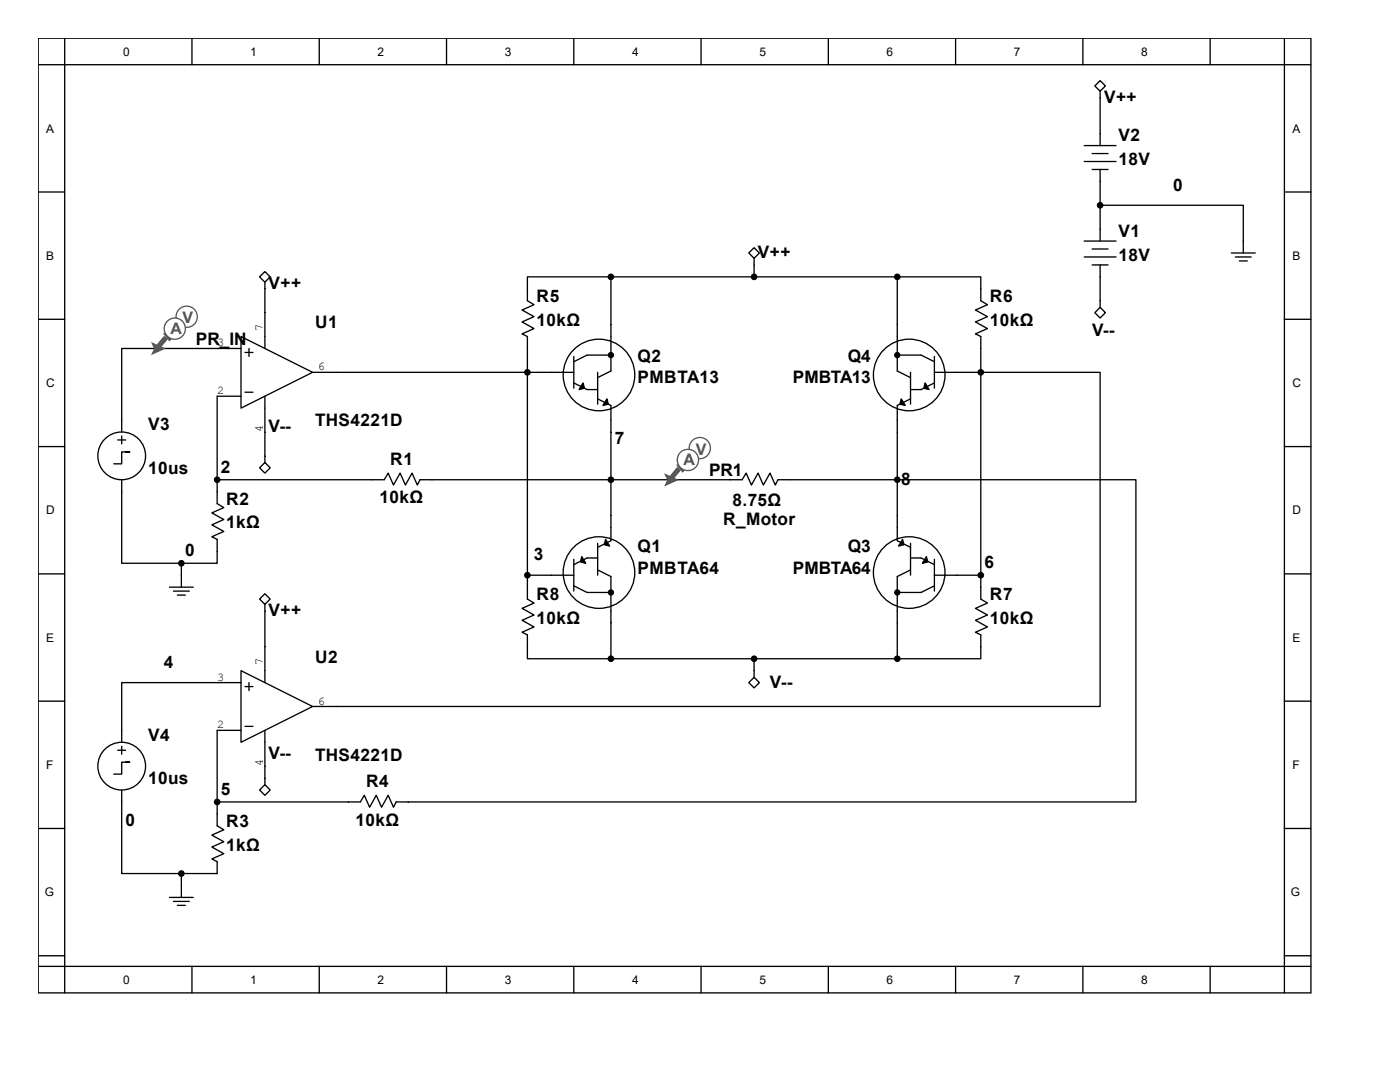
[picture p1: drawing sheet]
<svg xmlns="http://www.w3.org/2000/svg" width="279mm" height="216mm" viewBox="0 0 279 216" stroke-linecap="round" stroke-linejoin="round" font-family="sans-serif">
<g fill="none" stroke="#000" stroke-width=".26">
<path d="M7.6 7.6h254v190.5h-254zM7.6 12.9h254M12.9 7.6v190.5M38.3 7.6v5.3M63.7 7.6v5.3M89.1 7.6v5.3M114.5 7.6v5.3M139.9 7.6v5.3M165.3 7.6v5.3M190.7 7.6v5.3M216.1 7.6v5.3M219.6 16.1l1 1-1 1.1-1.1-1.1z"/>
<path d="M219.6 18.2v10.9M241.5 7.6v5.3M256.3 7.6v190.5M7.6 38.3h5.3M216.4 29.1h6.3M216.4 32.2h6.3M218 30.6h3.1M218 33.8h3.1M219.6 33.8v14.3M256.3 38.3h5.3M51.8 55.2l1.1-1 1 1-1 1.1zM52.9 56.3v13.2"/>
<path d="M121.9 55.2h-16.6v4.8l1.3 .8-2.4 1.1 2.4 1.3-2.4 1 2.4 1.4-2.4 1 1.1 .6v52.3l1.3 .8-2.4 1.1 2.4 1.3-2.4 1.1 2.4 1.3-2.4 1.1 1.1 .5v4.7h16.6M121.9 55.2v18.8l-2.6 1.4M121.9 55.2h57.2M150.5 49.4l1.1 1.1-1.1 1-1.1-1zM150.5 51.5v3.7M179.1 55.2h16.6v4.8l1.4 .8-2.4 1.1 2.4 1.3-2.4 1 2.4 1.4-2.4 1 1 .6v52.3l1.4 .8-2.4 1.1 2.4 1.3-2.4 1.1 2.4 1.3-2.4 1.1 1 .5v4.7h-16.6M179.1 55.2v18.8l2.6 1.4M216.4 48.1h6.3M216.4 51.3h6.3M218 49.7h3.1M218 52.9h3.1M219.6 41h28.5v9.5"/>
<path d="M219.6 52.9v8.4M245.7 50.5h4.8M246.5 51.3h3.2M247.3 52.1h1.6M7.6 63.7h5.3M48.1 67.2l14.3 7.1-14.3 7.1zM48.1 79.1h-4.8v21.4l1.4 .8-2.4 1 2.4 1.4-2.4 1 2.4 1.3-2.4 1.1 1 .5v4.8h-7.1M48.1 69.5h-23.8v16.7M48.9 78.3h1.6M48.9 70.3h1.6M49.7 69.5v1.6M52.9 79.1v13.2"/>
<path d="M62.4 74.3h52.1M114.5 71.1v6.4M114.5 76.4l2.7 1.3h2.1M119.3 74.3v6.3M119.3 79.6l2.6 1.3v27l-2.6 1.3M121.9 70.9h-4.7l-2.7 1.3M179.1 70.9h4.7l2.7 1.3M181.7 74.3v6.3M181.7 79.6l-2.6 1.3v27l2.6 1.3M186.5 74.3h33.1v66.7h-157.2M186.5 76.4l-2.7 1.3h-2.1M186.5 71.1v6.4"/>
<path d="M218.5 62.4l1.1-1.1 1 1.1-1 1zM256.3 63.7h5.3M7.6 89.1h5.3M23.5 87.8h1.6M24.3 95.7v16.7h11.9M24.3 87v1.6M25.1 90.2h.8h-1.6v2.4h-1.6M43.3 95.7h33.4l.8-1.3 1 2.4 1.4-2.4 1 2.4 1.3-2.4 1.1 2.4 .5-1.1h64.3l.8-1.3 1.1 2.4 1.3-2.4 1 2.4 1.4-2.4 1 2.4 .6-1.1h71.4v64.3h-147.6l-.6 1.1-1-2.4-1.4 2.4-1-2.4-1.3 2.4-1.1-2.4-.8 1.3h-28.6M52.9 92.3l1 1-1 1.1-1.1-1.1zM256.3 89.1h5.3M7.6 114.5h5.3M33.8 117.2h4.8"/>
<path d="M34.6 118h3.2M35.4 118.7h1.6M36.2 112.4v4.8M51.8 119.5l1.1-1 1 1-1 1.1zM105.3 114.8h9.2M114.5 111.6v6.4M114.5 116.9l2.7 1.3h4.7M119.3 111.3h-2.1l-2.7 1.4M119.3 108.4v6.4M119.3 113.7l2.6 1.3v16.4M181.7 111.3h2.1l2.7 1.4M181.7 108.4v6.4"/>
<path d="M181.7 113.7l-2.6 1.3v16.4M186.5 114.8h9.2M186.5 116.9l-2.7 1.3h-4.7M186.5 111.6v6.4M256.3 114.5h5.3M7.6 139.9h5.3M48.1 133.8l14.3 7.2-14.3 7.1zM48.1 136.2h-23.8v11.9M48.9 137h1.6M49.7 136.2v1.6M52.9 120.6v15.6M121.9 131.4h57.2"/>
<path d="M149.4 136.2l1.1-1.1 1.1 1.1-1.1 1.1zM150.5 131.4v3.7M256.3 139.9h5.3M23.5 149.7h1.6M24.3 157.6v16.7h11.9M24.3 148.9v1.6M25.1 152.1h.8h-1.6v2.4h-1.6M48.1 145.7h-4.8v19.1l1.4 .8-2.4 1 2.4 1.4-2.4 1 2.4 1.3-2.4 1.1 1 .5v2.4h-7.1M48.9 144.9h1.6M52.9 156.6l1 1-1 1.1-1.1-1.1zM52.9 145.7v10.9M7.6 165.3h5.3"/>
<path d="M33.8 179.1h4.8M34.6 179.9h3.2M36.2 174.3v4.8M256.3 165.3h5.3M7.6 190.7h5.3M7.6 192.8h254M35.4 180.7h1.6M38.3 192.8v5.3M63.7 192.8v5.3M89.1 192.8v5.3M114.5 192.8v5.3M139.9 192.8v5.3"/>
<path d="M165.3 192.8v5.3M190.7 192.8v5.3M216.1 192.8v5.3M241.5 192.8v5.3M256.3 190.7h5.3"/>
<circle cx="119.5" cy="74.8" r="7.1"/>
<circle cx="181.5" cy="74.8" r="7.1"/>
<circle cx="24.3" cy="91" r="4.8"/>
<circle cx="119.5" cy="114.2" r="7.1"/>
<circle cx="181.5" cy="114.2" r="7.1"/>
<circle cx="24.3" cy="152.9" r="4.8"/>
</g>
<g fill="#000" stroke="#000" stroke-width=".26">
<path d="M116.4 76.4l.2 1.1-1 .2zM121.1 79.6l.3 1-1.1 .3zM179.9 79.6l.8 1.3-1.1-.3zM184.6 76.4l.8 1.3-1-.2zM116.1 111.1l.8 1.3-1.1-.3zM120.9 107.6l.8 1.4-1.1-.3zM180.1 107.6l.3 1.1-1.1 .3zM184.9 111.1l.3 1-1.1 .3z"/>
<circle cx="121.9" cy="55.2" r=".53"/>
<circle cx="150.5" cy="55.2" r=".53"/>
<circle cx="179.1" cy="55.2" r=".53"/>
<circle cx="219.6" cy="41" r=".53"/>
<circle cx="105.3" cy="74.3" r=".53"/>
<circle cx="195.7" cy="74.3" r=".53"/>
<circle cx="43.3" cy="95.7" r=".53"/>
<circle cx="121.9" cy="95.7" r=".53"/>
<circle cx="179.1" cy="95.7" r=".53"/>
<circle cx="36.2" cy="112.4" r=".53"/>
<circle cx="105.3" cy="114.8" r=".53"/>
<circle cx="195.7" cy="114.8" r=".53"/>
<circle cx="121.9" cy="131.4" r=".53"/>
<circle cx="150.5" cy="131.4" r=".53"/>
<circle cx="179.1" cy="131.4" r=".53"/>
<circle cx="36.2" cy="174.3" r=".53"/>
<circle cx="43.3" cy="160" r=".53"/>
</g>
<g fill="#000" stroke="#000" stroke-width=".2">
<circle cx="121.9" cy="70.9" r=".53"/>
<circle cx="179.1" cy="70.9" r=".53"/>
<circle cx="121.9" cy="118.2" r=".53"/>
<circle cx="179.1" cy="118.2" r=".53"/>
</g>
<path d="M30.4 68.5l2.4 1.1-2.4 1 .5-1z" fill-rule="evenodd" fill="#505050"/>
<path d="M30.4 68.5l2.4 1.1-2.4 1 .5-1z" fill="none" stroke="#505050" stroke-width=".25"/>
<path d="M32.8 67.2l.5 .5-1.3 1.6-.5 .3v-.9z" fill-rule="evenodd" fill="#505050"/>
<path d="M32.8 67.2l.5 .5-1.3 1.6-.5 .3v-.9z" fill="none" stroke="#505050" stroke-width=".25"/>
<path d="M32.8 66.6h.2l1.1 1.1-.3 .2z" fill-rule="evenodd" fill="#505050"/>
<path d="M32.8 66.6h.2l1.1 1.1-.3 .2z" fill="none" stroke="#505050" stroke-width=".25"/>
<circle cx="37.3" cy="63.2" r="2.12" fill="#fff"/>
<circle cx="37.3" cy="63.2" r="2.12" fill="none" stroke="#505050" stroke-width=".25"/>
<circle cx="34.9" cy="65.6" r="2.11" fill="#fff"/>
<circle cx="34.9" cy="65.6" r="2.11" fill="none" stroke="#505050" stroke-width=".25"/>
<path d="M132.8 94.7l2.4 1.1-2.4 1 .5-1z" fill-rule="evenodd" fill="#505050"/>
<path d="M132.8 94.7l2.4 1.1-2.4 1 .5-1z" fill="none" stroke="#505050" stroke-width=".25"/>
<path d="M135.2 93.3l.5 .6-1.3 1.6-.5 .3v-.8z" fill-rule="evenodd" fill="#505050"/>
<path d="M135.2 93.3l.5 .6-1.3 1.6-.5 .3v-.8z" fill="none" stroke="#505050" stroke-width=".25"/>
<path d="M135.2 92.8h.2l1.1 1.1-.3 .2z" fill-rule="evenodd" fill="#505050"/>
<path d="M135.2 92.8h.2l1.1 1.1-.3 .2z" fill="none" stroke="#505050" stroke-width=".25"/>
<circle cx="139.7" cy="89.4" r="2.11" fill="#fff"/>
<circle cx="139.7" cy="89.4" r="2.11" fill="none" stroke="#505050" stroke-width=".25"/>
<circle cx="137.3" cy="91.8" r="2.12" fill="#fff"/>
<circle cx="137.3" cy="91.8" r="2.12" fill="none" stroke="#505050" stroke-width=".25"/>
<g font-size="3.4">
<text x="220.3" y="20.5">V++</text>
<text x="223.2" y="28.2">V2</text>
<text x="223.2" y="33">18V</text>
<text x="234.1" y="38">0</text>
<text x="223.2" y="47.2">V1</text>
<text x="151.3" y="51.5">V++</text>
<text x="223.2" y="52">18V</text>
<text x="53.6" y="57.6">V++</text>
<text x="62.9" y="65.5">U1</text>
<text x="107.1" y="60.2">R5</text>
<text x="107.1" y="65">10kΩ</text>
<text x="197.5" y="60.2">R6</text>
<text x="197.5" y="65">10kΩ</text>
<text x="32.7" y="66.6">1A</text>
<text x="39.1" y="68.7">PR_IN</text>
<text x="217.9" y="67.1">V--</text>
<text x="127.2" y="72.1">Q2</text>
<text x="127.2" y="76.4">PMBTA13</text>
<text x="158.2" y="76.4">PMBTA13</text>
<text x="169.2" y="72.1">Q4</text>
<text x="29.5" y="85.9">V3</text>
<text x="53.6" y="86.1">V--</text>
<text x="62.9" y="85.1">THS4221D</text>
<text x="122.7" y="88.5">7</text>
<text x="29.5" y="94.6">10us</text>
<text x="44.1" y="94.4">2</text>
<text x="77.9" y="92.8">R1</text>
<text x="141.5" y="95">PR1</text>
<text x="45.1" y="100.7">R2</text>
<text x="75.7" y="100.5">10kΩ</text>
<text x="146.2" y="101">8.75Ω</text>
<text x="179.8" y="96.7">8</text>
<text x="45.1" y="105.5">1kΩ</text>
<text x="144.4" y="104.7">R_Motor</text>
<text x="37" y="111">0</text>
<text x="106.5" y="111.8">3</text>
<text x="127.2" y="110.2">Q1</text>
<text x="169.2" y="110.2">Q3</text>
<text x="196.5" y="113.4">6</text>
<text x="107.1" y="119.8">R8</text>
<text x="127.2" y="114.5">PMBTA64</text>
<text x="158.2" y="114.5">PMBTA64</text>
<text x="197.5" y="119.8">R7</text>
<text x="53.6" y="122.9">V++</text>
<text x="107.1" y="124.5">10kΩ</text>
<text x="197.5" y="124.5">10kΩ</text>
<text x="32.7" y="133.3">4</text>
<text x="62.9" y="132.2">U2</text>
<text x="153.7" y="137.2">V--</text>
<text x="29.5" y="147.8">V4</text>
<text x="53.6" y="151.5">V--</text>
<text x="62.9" y="151.8">THS4221D</text>
<text x="29.5" y="156.5">10us</text>
<text x="44.1" y="158.7">5</text>
<text x="73.1" y="157.1">R4</text>
<text x="25" y="164.7">0</text>
<text x="45.1" y="165">R3</text>
<text x="71" y="164.7">10kΩ</text>
<text x="45.1" y="169.8">1kΩ</text>
</g>
<g font-size="3.2" fill="#505050">
<text x="36.4" y="64.5">V</text>
<text x="136.4" y="92.8">A</text>
<text x="138.9" y="90.7">V</text>
</g>
<g font-size="2.4">
<text x="24.6" y="11.1">0</text>
<text x="50" y="11.1">1</text>
<text x="75.4" y="11.1">2</text>
<text x="100.8" y="11.1">3</text>
<text x="126.2" y="11.1">4</text>
<text x="151.6" y="11.1">5</text>
<text x="177" y="11.1">6</text>
<text x="202.4" y="11.1">7</text>
<text x="227.8" y="11.1">8</text>
<text x="9.2" y="26.5">A</text>
<text x="257.9" y="26.5">A</text>
<text x="9.2" y="51.9">B</text>
<text x="257.9" y="51.9">B</text>
<text x="43.3" y="69.1">3</text>
<text x="52.5" y="66.1" transform="rotate(-90 52.5 66.1)">7</text>
<text x="9.2" y="77.3">C</text>
<text x="63.5" y="73.9">6</text>
<text x="257.9" y="77.3">C</text>
<text x="43.3" y="78.7">2</text>
<text x="52.5" y="86.2" transform="rotate(-90 52.5 86.2)">4</text>
<text x="9.2" y="102.7">D</text>
<text x="257.9" y="102.7">D</text>
<text x="9.2" y="128.1">E</text>
<text x="257.9" y="128.1">E</text>
<text x="43.3" y="135.8">3</text>
<text x="52.5" y="132.8" transform="rotate(-90 52.5 132.8)">7</text>
<text x="63.5" y="140.6">6</text>
<text x="43.3" y="145.3">2</text>
<text x="9.2" y="153.5">F</text>
<text x="52.5" y="152.9" transform="rotate(-90 52.5 152.9)">4</text>
<text x="257.9" y="153.5">F</text>
<text x="8.9" y="178.9">G</text>
<text x="257.6" y="178.9">G</text>
<text x="24.6" y="196.3">0</text>
<text x="50" y="196.3">1</text>
<text x="75.4" y="196.3">2</text>
<text x="100.8" y="196.3">3</text>
<text x="126.2" y="196.3">4</text>
<text x="151.6" y="196.3">5</text>
<text x="177" y="196.3">6</text>
<text x="202.4" y="196.3">7</text>
<text x="227.8" y="196.3">8</text>
</g>
</svg>
